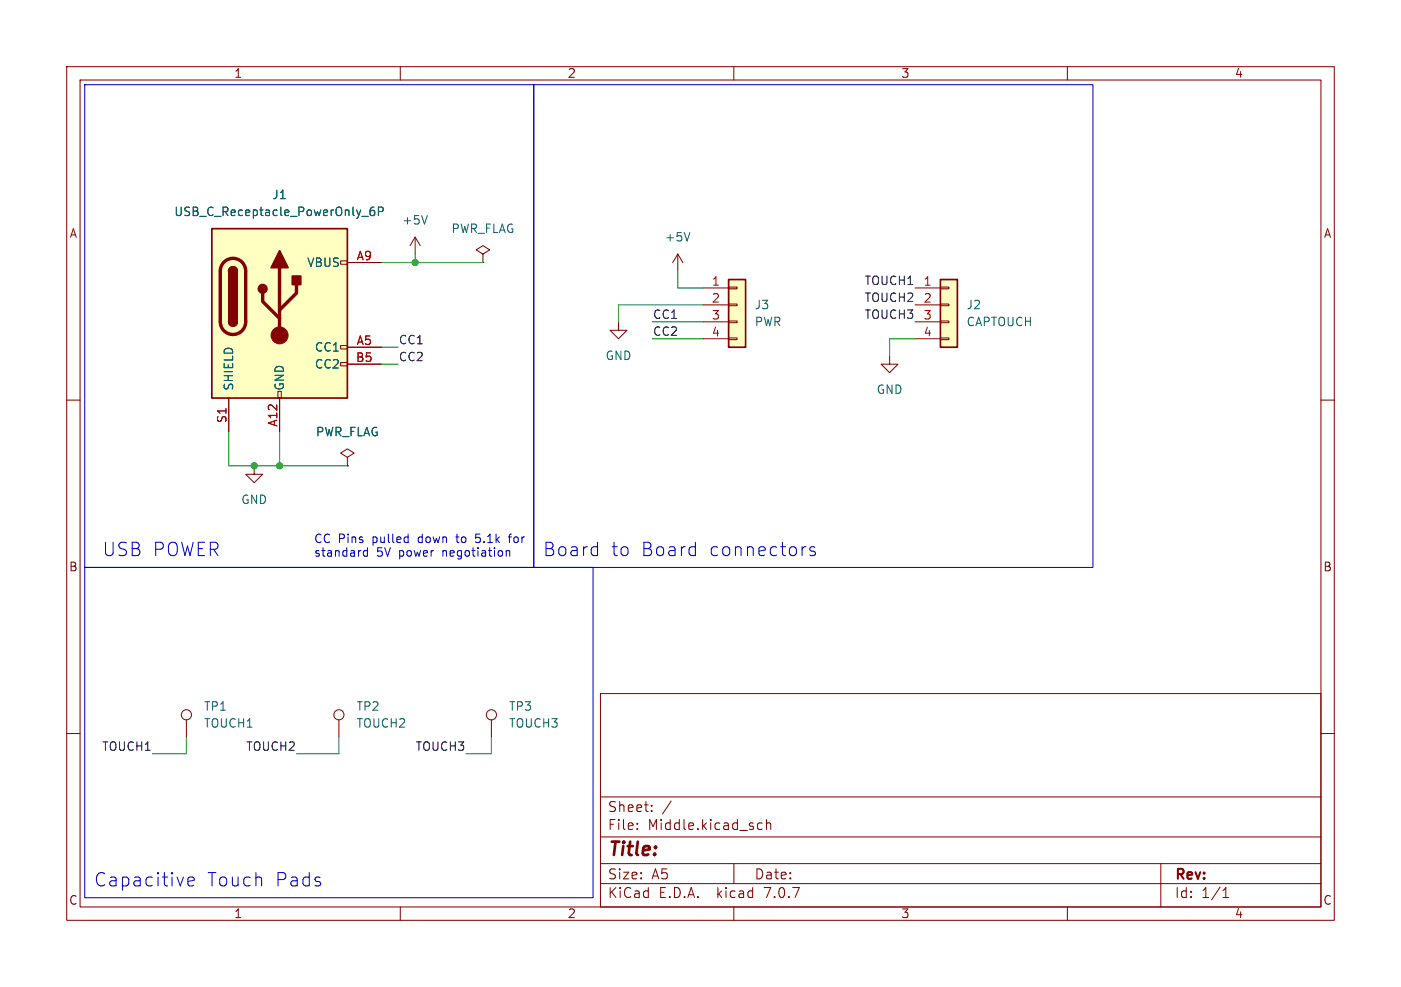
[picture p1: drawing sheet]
<svg xmlns="http://www.w3.org/2000/svg" width="210mm" height="148mm" viewBox="0 0 210 148" stroke-linecap="round" stroke-linejoin="round" font-family="sans-serif">
<g fill="none" stroke="#840000" stroke-width=".15">
<path d="M10 10h190v128h-190zM12 12h186v124h-186zM60 10v2M110 10v2M160 10v2M51.1 39.1h1v.5h-1zM52.1 39.4h5M62.2 35.6l-.7 1.2M62.2 35.6v2.5M62.2 35.6l.8 1.2M72.4 38.1l1-.6-1-.7-1 .7 1 .6v1.3M72.4 39.4h.1"/>
<path d="M101.6 38.1l-.8 1.3M101.6 38.1v2.5M101.6 38.1l.8 1.3M10 60h2M34.3 59.7v5.1M41.7 58.7h.5v1h-.5zM41.9 59.7v5.1M51.1 54.4h1v.5h-1zM51.1 51.8h1v.5h-1zM52.1 52.1h5M52.1 54.6h5M92.7 48.3v1.2h1.3l-1.3 1.3-1.3-1.3h1.3"/>
<path d="M105.4 43.2h3.8M105.4 45.7h3.8M105.4 48.3h3.8M105.4 50.8h3.8M109.2 50.7h1.3v.2h-1.3zM109.2 48.1h1.3v.3h-1.3zM109.2 45.6h1.3v.2h-1.3zM109.2 43.1h1.3v.2h-1.3zM133.3 53.3v1.3h1.3l-1.3 1.3-1.2-1.3h1.2M137.2 43.2h3.8M137.2 45.7h3.8M137.2 48.3h3.8"/>
<path d="M137.2 50.8h3.8M141 50.7h1.2v.2h-1.2zM141 48.1h1.2v.3h-1.2zM141 45.6h1.2v.2h-1.2zM141 43.1h1.2v.2h-1.2zM198 60h2M38.1 69.9v1.2h1.3l-1.3 1.3-1.3-1.3h1.3M52.1 68.6l1-.7-1-.6-1 .6 1 .7v1.3M52.1 69.9h.1M10 110h2M27.9 108v2.5M50.8 108v2.5"/>
<path d="M73.7 108v2.5M90 104h108v32h-108zM90 119.5h108M198 110h2M60 136v2M90 132.5h108M90 129.5h108M90 125.5h108M95.5 124.2v.2M95.5 123.5v.1M97.7 121.5v.2M97.7 120.8v.1"/>
<path d="M100.6 120.1l-1.3 1.9M110 136v2M110 129.5v3M113.7 124.3h.6M113.7 123.5h.6M114.9 123.5a.37 .37 0 0 1 .6 .1v.8M114.9 122.9v1.5M160 136v2M174 129.5v6.5M183.3 134.6h.9M183.3 133.5l.5-.4v1.5"/>
<circle cx="27.9" cy="107.2" r=".76"/>
<circle cx="50.8" cy="107.2" r=".76"/>
<circle cx="73.7" cy="107.2" r=".76"/>
</g>
<path d="M54.2 32.5h1M56.1 31.1a.5 .5 0 0 0-.6 .5v.5l.1 .2h.3l.2-.1 .1-.4-.1-.2-.4-.1-.2 .3M56.7 31.7h.6l.2-.2-.1-.3-.2-.1h-.5v1.2M64 32.3l-.4 1.3M103.4 34.9l-.4 1.2" fill="none" stroke="#006464" stroke-width=".15"/>
<g fill="#ffffc2" stroke="#ffffc2" stroke-width=".15">
<path d="M31.7 34.3h20.4v25.4h-20.4z"/>
<path d="M141 41.9h2.5v10.2h-2.5z"/>
<path d="M109.2 41.9h2.6v10.2h-2.6z"/>
</g>
<path d="M31.7 34.3h20.4v25.4h-20.4zM34.3 48.3a.64 .64 0 0 0 .6 .6 .64 .64 0 0 0 .7-.6M34.3 40.6a.64 .64 0 0 1 .6-.6 .64 .64 0 0 1 .7 .6M109.2 41.9h2.6v10.2h-2.6zM141 41.9h2.5v10.2h-2.5z" fill="none" stroke="#840000" stroke-width=".25"/>
<path d="M33.6 39.3a1.9 1.9 0 0 1 2.1-.4 1.9 1.9 0 0 1 1.1 1.7v7.7a1.91 1.91 0 0 1-1.9 1.9 1.91 1.91 0 0 1-1.9-1.9v-7.7a1.9 1.9 0 0 1 .6-1.3zM39.4 43.9v1.3l2.5 2.6M41.9 40.1v10.2M44.4 42.7v1.2l-2.5 2.6" fill="none" stroke="#840000" stroke-width=".51"/>
<g fill="#840000" stroke="#840000" stroke-width=".25">
<path d="M34.3 48.3h1.3a.64 .64 0 0 1-.7 .6 .64 .64 0 0 1-.6-.6z"/>
<path d="M34.3 40.6h1.3v7.7h-1.3z"/>
<path d="M34.5 40.2a.64 .64 0 0 1 .7-.1 .64 .64 0 0 1 .4 .5h-1.3z"/>
<path d="M41.9 37.6l1.3 2.5h-2.6z"/>
<path d="M43.8 41.4h1.3v1.3h-1.3z"/>
<circle cx="39.4" cy="43.3" r=".63"/>
</g>
<circle cx="41.9" cy="50.3" r="1.27" fill="#840000" stroke="#840000" stroke-width=".15"/>
<g fill="none" stroke="#0000c2" stroke-width=".15">
<path d="M12.7 12.7h67.3v72.4h-67.3zM80 12.7h83.8v72.4h-83.8zM12.7 85.1h76.2v49.5h-76.2zM55.1 82.1v1.3M55.1 82.6h-.4l-.2 .2v.4l.1 .1h.5M61.1 80.5l.1 .1M61.2 80.1v1.3M61.2 81.3l-.1 .1M71.3 81.2l.2 .2M71.9 80.1h-.6v.6l.2-.1M75.9 82.7l.2-.1h.3v.8M75.9 82.6v.8"/>
<path d="M76.2 80.5h.5M76.7 80.1l-.3 .2v1.1M89.4 82l.2 .1M89.6 81.3v2M89.6 83.2l-.2 .1M120.6 82h.2M122.1 82.1l-.4-.1-.3 .3 .1 .3 .6 .1 .1 .2-.1 .3-.1 .1-.6-.1M28.2 132.2l.9-.2-.1-.4-.5-.1-.3 .3v.8l.1 .2h.2h.5"/>
</g>
<g fill="none" stroke="#009600" stroke-width=".15">
<path d="M57.1 39.4h15.3M62.2 38.1v1.3M57.1 54.6h2.6M57.1 52.1h2.6M97.8 50.8h7.6M97.8 48.3h7.6M101.6 40.6v2.6h3.8M105.4 45.7h-12.7v2.6M137.2 50.8h-3.9v2.5M34.3 64.8v5.1h17.8M41.9 64.8v5.1M27.9 110.5v2.5h-5"/>
<path d="M50.8 110.5v2.5h-6.4M73.7 110.5v2.5h-3.9"/>
</g>
<g fill="#009600" stroke="#009600" stroke-width=".15">
<circle cx="41.9" cy="69.9" r=".46"/>
<circle cx="38.1" cy="69.9" r=".46"/>
<circle cx="62.2" cy="39.4" r=".46"/>
</g>
<g font-size="2.8" fill="#0000c2">
<text x="15.2" y="83.6">USB POWER</text>
<text x="81.3" y="83.6">Board</text>
<text x="91.5" y="83.6">to</text>
<text x="96.1" y="83.6">Board</text>
<text x="106.3" y="83.6">connectors</text>
<text x="14" y="133.1">Capacitive</text>
<text x="31" y="133.1">Touch</text>
<text x="41.2" y="133.1">Pads</text>
</g>
<text font-size="2.8" fill="#840000" x="91" y="128.9">Title:</text>
<g font-size="2.1" fill="#840000">
<text x="91" y="124.7">File:</text>
<text x="91" y="122">Sheet:</text>
<text x="97.1" y="124.7">Middle.kicad_sch</text>
<text x="91" y="134.9">KiCad</text>
<text x="91" y="132.1">Size:</text>
<text x="97.7" y="132.1">A5</text>
<text x="98.7" y="134.9">E.D.A.</text>
<text x="107.6" y="134.9">kicad</text>
<text x="113" y="132.1">Date:</text>
<text x="114.9" y="134.9">7.0.7</text>
<text x="176" y="132.3">Rev:</text>
<text x="176" y="134.9">Id:</text>
<text x="180.1" y="134.9">1/1</text>
</g>
<g font-size="1.8" fill="#840000">
<text x="35" y="11.9">1</text>
<text x="85" y="11.9">2</text>
<text x="135" y="11.9">3</text>
<text x="185" y="11.9">4</text>
<text x="10.3" y="35.9">A</text>
<text x="198.4" y="35.9">A</text>
<text x="10.3" y="85.9">B</text>
<text x="198.3" y="85.9">B</text>
<text x="10.3" y="135.9">C</text>
<text x="35" y="137.9">1</text>
<text x="85" y="137.9">2</text>
<text x="135" y="137.9">3</text>
<text x="185" y="137.9">4</text>
<text x="198.3" y="135.9">C</text>
</g>
<g font-size="1.8" fill="#006464">
<text x="26" y="32.6">USB_C_Receptacle_PowerOnly_6P</text>
<text x="40.7" y="30.1">J1</text>
<text x="60.2" y="33.9">+5V</text>
<text x="67.6" y="35.2">PWR_FLAG</text>
<text x="46" y="40.2">VBUS</text>
<text x="99.6" y="36.4">+5V</text>
<text x="113" y="46.6">J3</text>
<text x="144.8" y="46.6">J2</text>
<text x="47.1" y="52.9">CC1</text>
<text x="113" y="49.1">PWR</text>
<text x="144.8" y="49.1">CAPTOUCH</text>
<text x="35.2" y="58.7" transform="rotate(-90 35.2 58.7)">SHIELD</text>
<text x="42.8" y="58.7" transform="rotate(-90 42.8 58.7)">GND</text>
<text x="47.1" y="55.5">CC2</text>
<text x="90.7" y="54.2">GND</text>
<text x="131.3" y="59.3">GND</text>
<text x="47.3" y="65.6">PWR_FLAG</text>
<text x="36.1" y="75.8">GND</text>
<text x="30.5" y="106.8">TP1</text>
<text x="53.3" y="106.8">TP2</text>
<text x="76.2" y="106.8">TP3</text>
<text x="30.5" y="109.3">TOUCH1</text>
<text x="53.3" y="109.3">TOUCH2</text>
<text x="76.2" y="109.3">TOUCH3</text>
</g>
<g font-size="1.8" fill="#a90000">
<text x="53.4" y="39.1">A9</text>
<text x="106.6" y="42.9">1</text>
<text x="106.6" y="45.5">2</text>
<text x="138.4" y="42.9">1</text>
<text x="138.4" y="45.5">2</text>
<text x="53.4" y="51.8">A5</text>
<text x="106.6" y="48">3</text>
<text x="106.6" y="50.5">4</text>
<text x="138.4" y="48">3</text>
<text x="138.4" y="50.5">4</text>
<text x="53.3" y="54.4">B5</text>
<text x="34" y="63.5" transform="rotate(-90 34 63.5)">S1</text>
<text x="41.7" y="64.1" transform="rotate(-90 41.7 64.1)">A12</text>
</g>
<g font-size="1.8" fill="#0f0f0f">
<text x="97.8" y="47.9">CC1</text>
<text x="129.5" y="47.9">TOUCH3</text>
<text x="129.5" y="45.4">TOUCH2</text>
<text x="129.5" y="42.8">TOUCH1</text>
<text x="59.7" y="51.7">CC1</text>
<text x="97.8" y="50.5">CC2</text>
<text x="59.7" y="54.3">CC2</text>
<text x="15.2" y="112.7">TOUCH1</text>
<text x="36.8" y="112.7">TOUCH2</text>
<text x="62.2" y="112.7">TOUCH3</text>
</g>
<g font-size="1.8" fill="#0000c2">
<text x="47" y="81.5">CC Pins</text>
<text x="47" y="83.6">standard</text>
<text x="55.9" y="81.5">pulled</text>
<text x="56.4" y="83.6">5V</text>
<text x="59.9" y="83.6">power</text>
<text x="63" y="81.5">down</text>
<text x="66.6" y="83.6">negotiation</text>
<text x="68.9" y="81.5">to</text>
<text x="72" y="81.5">5.1k</text>
<text x="77.2" y="81.5">for</text>
</g>
</svg>
